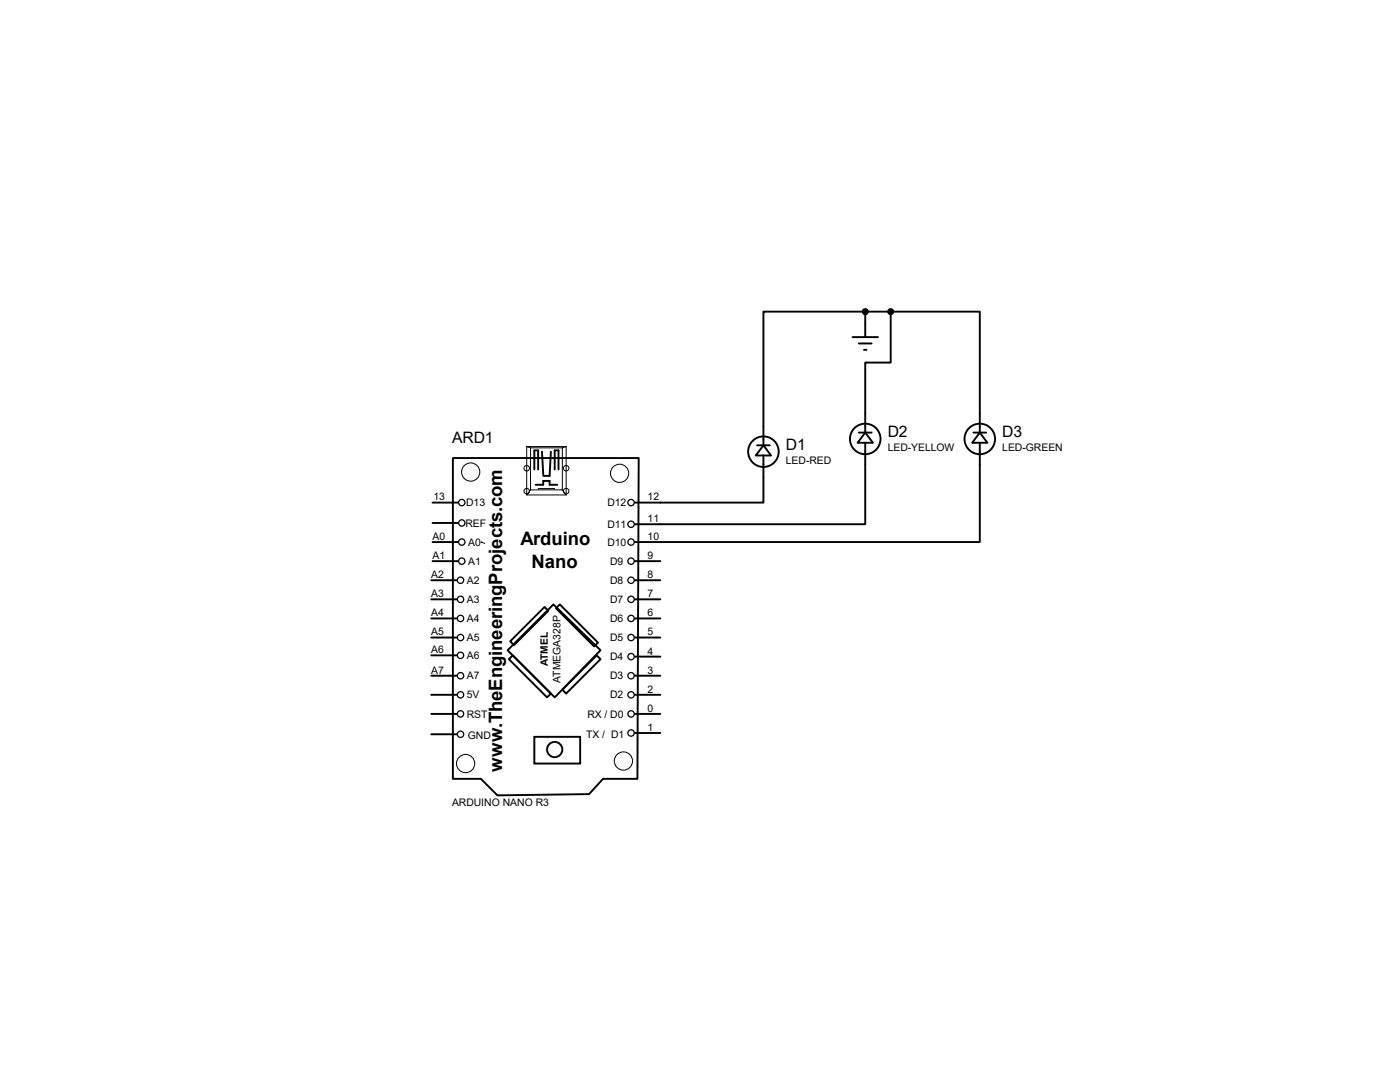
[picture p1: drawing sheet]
<svg xmlns="http://www.w3.org/2000/svg" width="279mm" height="216mm" viewBox="0 0 279 216" stroke-linecap="round" stroke-linejoin="round" font-family="sans-serif">
<g fill="none" stroke="#000" stroke-width=".38">
<path d="M170.1 67.3h5.1M171.4 68.5h2.5M172.4 69.8h.5M172.7 62.2h-20.3v26.7M172.7 62.2v5.1M172.7 62.2h5.1M177.8 62.2h17.7v24.1M177.8 62.2v10.1h-5.1v14M90.4 91.4h37.1l-.3 64h-6.8l-2.8 3.1-18.3 .2-3.3-3.3h-5.6zM106.6 93.7v-3.8h.8v3.8M106.9 96.7h1.5v-.7h1.3v.7h1.5M108.2 90.1l.2 4.6"/>
<path d="M109.9 90.1l-.2 4.9h-1.3M110.7 93.7v-3.8h.8v3.8M151.1 88.9h2.5M152.4 88.9l1.5 2h-3.1zM152.4 90.9v9.4h-25.7M171.4 86.3h2.5M172.7 86.3l1.5 2h-3zM172.7 88.3v16.3h-46M194.3 86.3h2.5M195.5 86.3l1.6 2h-3.1zM195.5 88.3v19.9h-68.8M86.1 119.6h5"/>
<path d="M86.1 115.8h5M86.3 112h5.1M86.3 108.2h5.1M86.3 100.3h5.1M86.3 104.4h5.1M126.7 119.6h5.1M126.7 115.8h5.1M126.7 112h5.1M86.1 138.6h5M86.1 134.8h5M86.1 127.2h5M86.1 123.4h5"/>
<path d="M86.1 130.8h5M101.3 129.8l9.1-9.2 9.4 9.2-9.1 9.3zM101.8 128l6.9-6.9 .7 .8-6.8 6.8zM102.3 130.8l7.6 7.6-.7 .7-7.6-7.6zM111 121.4l.7-.8 7.6 7.6-.7 .8zM112.2 137.6l6.9-6.8 .7 .7-6.8 6.9zM126.7 138.6h5.1M126.7 134.8h5.1M126.7 131h5.1M126.7 127.2h5.1M126.7 123.4h5.1M86.1 142.5h5"/>
<path d="M86.1 146.5h5M106.6 147h9.2v5.4h-9.2zM126.7 142.5h5.1M126.7 146.3h5.1"/>
<circle cx="152.4" cy="90.1" r="3"/>
<circle cx="172.7" cy="87.6" r="3"/>
<circle cx="195.5" cy="87.6" r="3"/>
<circle cx="110.7" cy="149.6" r="1.52"/>
</g>
<g fill="#000" stroke="#000" stroke-width=".38">
<circle cx="172.7" cy="62.2" r=".51"/>
<circle cx="177.8" cy="62.2" r=".51"/>
</g>
<g fill="none" stroke="#000" stroke-width=".2">
<path d="M105.1 89.1h7.9v9.7h-7.9zM105.2 89.1l.7 .3M105.9 89.4h6.3v8.3h-6.3zM105.9 97.7l-.8 1.1M107.4 97.5h3.3M112.2 97.7l.8 1.1M113 89.1l-.8 .3M96 108.2l.7 .2"/>
<circle cx="93.9" cy="94.2" r="1.82"/>
<circle cx="105.1" cy="98" r=".55"/>
<circle cx="105.1" cy="93.4" r=".55"/>
<circle cx="113" cy="93.4" r=".55"/>
<circle cx="113" cy="98" r=".55"/>
<circle cx="123.7" cy="94.4" r="1.82"/>
<circle cx="92.9" cy="152.4" r="1.82"/>
<circle cx="124.4" cy="151.8" r="1.82"/>
</g>
<g fill="none" stroke="#000" stroke-width=".25">
<circle cx="91.9" cy="115.8" r=".64"/>
<circle cx="91.9" cy="119.6" r=".64"/>
<circle cx="92.2" cy="104.4" r=".64"/>
<circle cx="92.2" cy="108.2" r=".64"/>
<circle cx="92.2" cy="112" r=".64"/>
<circle cx="92.2" cy="100.3" r=".64"/>
<circle cx="125.9" cy="108.2" r=".64"/>
<circle cx="125.9" cy="104.6" r=".64"/>
<circle cx="125.9" cy="100.3" r=".64"/>
<circle cx="125.9" cy="112" r=".64"/>
<circle cx="125.9" cy="119.6" r=".64"/>
<circle cx="125.9" cy="115.8" r=".64"/>
<circle cx="91.9" cy="130.8" r=".64"/>
<circle cx="91.9" cy="138.6" r=".64"/>
<circle cx="91.9" cy="127.2" r=".64"/>
<circle cx="91.9" cy="123.4" r=".64"/>
<circle cx="91.9" cy="134.8" r=".64"/>
<circle cx="125.9" cy="123.4" r=".64"/>
<circle cx="125.9" cy="134.8" r=".64"/>
<circle cx="125.9" cy="127.2" r=".64"/>
<circle cx="125.9" cy="138.6" r=".64"/>
<circle cx="125.9" cy="131" r=".64"/>
<circle cx="91.9" cy="142.5" r=".64"/>
<circle cx="91.9" cy="146.5" r=".64"/>
<circle cx="125.9" cy="142.5" r=".64"/>
<circle cx="125.9" cy="146.3" r=".64"/>
</g>
<g font-size="3.7">
<text x="103.9" y="108.8">Arduino</text>
<text x="106.1" y="113.3">Nano</text>
<text x="100.2" y="154.1" transform="rotate(-90 100.2 154.1)">www.TheEngineeringProjects.com</text>
</g>
<g font-size="3.1">
<text x="90.2" y="88.4">ARD1</text>
<text x="156.8" y="89.7">D1</text>
<text x="177.2" y="87.2">D2</text>
<text x="200" y="87.2">D3</text>
</g>
<g font-size="2.1">
<text x="156.8" y="92.6">LED-RED</text>
<text x="177.2" y="90.1">LED-YELLOW</text>
<text x="200" y="90.1">LED-GREEN</text>
<text x="86.5" y="99.9">13</text>
<text x="93" y="101">D13</text>
<text x="121.2" y="101">D12</text>
<text x="129.2" y="99.9">12</text>
<text x="86.3" y="107.7">A0</text>
<text x="92.9" y="105.1">REF</text>
<text x="121.2" y="105.3">D11</text>
<text x="129.2" y="107.7">10</text>
<text x="129.2" y="104.2">11</text>
<text x="86.3" y="111.5">A1</text>
<text x="93.4" y="112.7">A1</text>
<text x="93.4" y="108.9">A0</text>
<text x="121.2" y="108.9">D10</text>
<text x="121.8" y="112.7">D9</text>
<text x="129.2" y="111.5">9</text>
<text x="86.1" y="119.2">A3</text>
<text x="86.1" y="115.4">A2</text>
<text x="93.2" y="116.5">A2</text>
<text x="121.8" y="116.5">D8</text>
<text x="129.2" y="119.2">7</text>
<text x="129.2" y="115.4">8</text>
<text x="86.1" y="123">A4</text>
<text x="93.2" y="124.1">A4</text>
<text x="93.2" y="120.3">A3</text>
<text x="121.8" y="120.3">D7</text>
<text x="121.8" y="124.1">D6</text>
<text x="129.2" y="123">6</text>
<text x="86.1" y="126.8">A5</text>
<text x="86.1" y="130.3">A6</text>
<text x="93.2" y="131.5">A6</text>
<text x="93.2" y="127.9">A5</text>
<text x="121.8" y="127.9">D5</text>
<text x="121.8" y="131.7">D4</text>
<text x="129.2" y="130.6">4</text>
<text x="129.2" y="126.8">5</text>
<text x="86.1" y="134.4">A7</text>
<text x="93.2" y="135.6">A7</text>
<text x="111.9" y="136.3" transform="rotate(-90 111.9 136.3)">ATMEGA328P</text>
<text x="121.8" y="135.6">D3</text>
<text x="129.2" y="134.4">3</text>
<text x="93.1" y="143.2">RST</text>
<text x="93.2" y="139.4">5V</text>
<text x="117.2" y="143.2">RX / D0</text>
<text x="121.8" y="139.4">D2</text>
<text x="129.2" y="142">0</text>
<text x="129.2" y="138.2">2</text>
<text x="93.4" y="147.5">GND</text>
<text x="117" y="147.2">TX / D1</text>
<text x="129.2" y="145.8">1</text>
<text x="90.2" y="160.8">ARDUINO NANO R3</text>
</g>
<text font-size="2" x="109.3" y="132.9" transform="rotate(-90 109.3 132.9)">ATMEL</text>
</svg>
